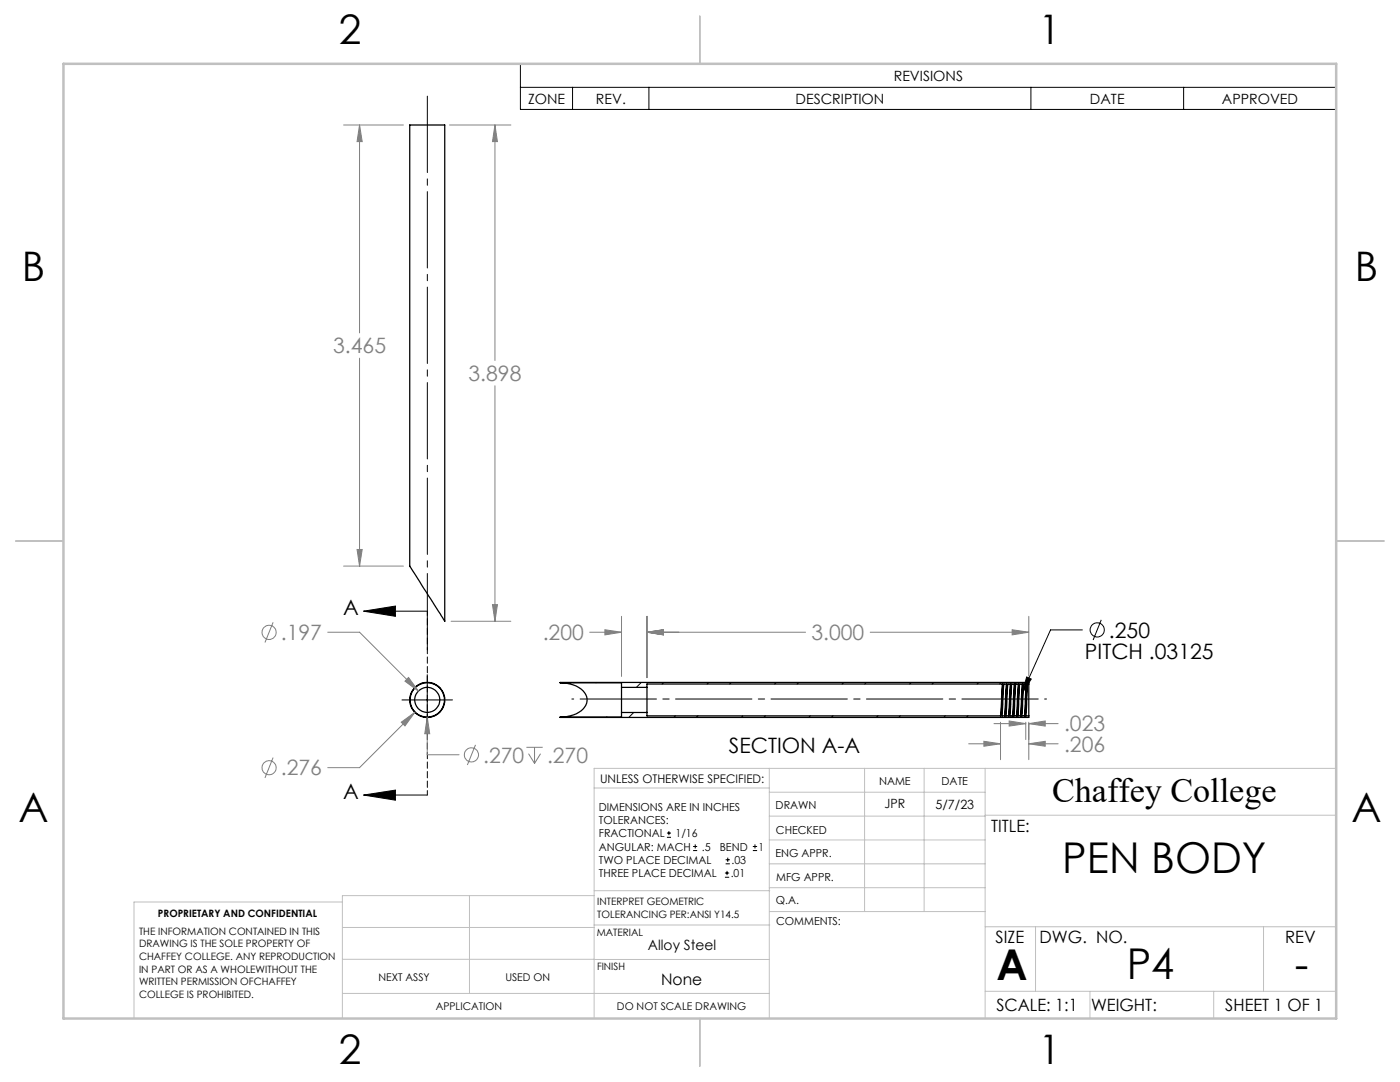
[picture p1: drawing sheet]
<svg xmlns="http://www.w3.org/2000/svg" width="279mm" height="216mm" viewBox="0 0 279 216" stroke-linecap="round" stroke-linejoin="round" font-family="sans-serif">
<g fill="none" stroke="#000" stroke-width=".25">
<path d="M81.8 24.9h7v99.1l-7-11zM111.8 136.2a5.3 5.3 0 0 1 5.3 2.8 2.99 2.99 0 0 1-2.1 3.5l-1.9 .5-1.3 .1M111.8 136.2h93.5v.3M111.8 136.2h12.2v1M124 137.2v5M124 137.2h5.1M129.1 137.2v5M200.1 136.5l.1 .2M200.1 136.5l-.4 6.3M200.1 136.5h-71v.7M200.2 136.7h.1M200.2 136.7l-.4 5.9"/>
<path d="M200.2 136.7l-.4 6M200.3 136.6l-.3 6.2M200.9 136.5l.1 .2M200.9 136.5h-.6l-.1 .2M200.9 136.5l-.4 6.3M201 136.7h.1M201 136.7l-.4 5.9M201 136.7l-.3 6M201.1 136.6l-.4 6.2M201.6 136.5h-.4l-.2 .2M201.6 136.5l.2 .2M201.6 136.5l-.3 6.3"/>
<path d="M201.8 136.7h.1M201.8 136.7l-.4 6M201.9 136.6l-.4 6.2M202.5 136.5l.1 .2M202.5 136.5h-.6l-.1 .2M202.5 136.5l-.4 6.3M202.6 136.7h.1M202.6 136.7l-.4 5.9M202.6 136.7l-.4 6M202.7 136.5l-.4 6.3M203.2 136.5l.1 .2M203.2 136.5h-.5l-.1 .2"/>
<path d="M203.2 136.5l-.4 6.3M203.3 136.7h.1M203.3 136.7l-.3 5.9M203.4 136.7l-.4 6M203.5 136.6l-.4 6.2M204 136.5l.2 .2M204 136.5h-.5l-.1 .2M204 136.5l-.3 6.3M204.2 136.7h.1M204.2 136.7l-.5 6M204.2 136.7l-.4 6M204.3 136.6l-.4 6.2"/>
<path d="M204.8 136.5h-.5l-.1 .2M204.8 136.5l.1 .2M204.8 136.5l-.4 6.3M204.9 136.7h.1M204.9 136.7l-.3 5.9M205 136.7l-.4 6M205.1 136.6l-.4 6.2M205.3 136.5h-.2l-.1 .2M205.3 136.5v6.3M124 142.2v.9h-12.2M124 142.2h5.1M129.1 142.2v.6h70.6l.1-.1"/>
<path d="M199.8 142.7h.1M199.8 142.6v.1M199.8 142.7l.2 .1M200.6 142.7l-.1 .1h-.5M200.6 142.7h.1M200.7 142.7v.1M201.4 142.7l-.1 .1h-.6M201.4 142.7h.1M201.4 142.7l.1 .1M202.1 142.7v.1h-.6M202.1 142.7h.1M202.2 142.6l-.1 .1"/>
<path d="M202.2 142.7l.1 .1M203 142.7l-.2 .1h-.5M203 142.7h.1M203 142.7l.1 .1M203.1 142.8h.6M203.7 142.7v.1M203.7 142.7h.1M203.8 142.7l.1 .1M204.5 142.7l-.1 .1h-.5M204.5 142.7h.1M204.5 142.6v.1M204.6 142.7l.1 .1"/>
<path d="M204.7 142.8h.6M205.3 142.8v.4l-93.5-.1"/>
<circle cx="85.3" cy="139.7" r="2.5"/>
<circle cx="85.3" cy="139.7" r="3.4"/>
<circle cx="85.3" cy="139.7" r="3.5"/>
</g>
<g fill="none" stroke="#000" stroke-width=".2">
<path d="M103.9 12.7h162.8v9.1h-162.8zM103.9 17.4h162.8M114.3 17.4v4.4M129.5 17.4v4.4M205.7 17.4v4.4M236.2 17.4v4.4M72.6 122l6.3-1.1v2.1zM72.6 122h12.7M80.2 139.7h10.1M85.3 134.6v10.1M114.5 136.2h-.1M119 136.2h-.1"/>
<path d="M128 136.2l-1 1M132.5 136.2l-.3 .3M141.5 136.2l-.4 .3M145.9 136.2l-.3 .3M154.9 136.2l-.3 .3M159.4 136.2l-.3 .3M168.4 136.2l-.3 .3M172.9 136.2l-.3 .3M181.9 136.2l-.4 .3M186.4 136.2l-.4 .3M195.3 136.2l-.3 .3M199.8 136.2l-.3 .3"/>
<path d="M204.9 135.1l.9 .4-1.8 2.8zM216 125.7h-6.3l-5.7 12.6M219.8 123.7l-1.6 4M72.6 158.6l6.3-.9v2zM72.6 158.6h12.7M112.1 143.1l-.1 .1M121.1 143.1l-.1 .1M126.5 142.2l-1 1M134.8 142.8l-.4 .4M139.3 142.8l-.4 .4M148.2 142.8l-.3 .4M152.8 142.8l-.4 .4"/>
<path d="M161.7 142.8l-.3 .4M166.2 142.8l-.3 .4M175.2 142.8l-.3 .4M179.7 142.8l-.3 .4M188.7 142.8l-.4 .4M193.1 142.8l-.3 .4M202.2 142.7l-.4 .5M133.1 167.1h.8M133.1 166.2h.8M133.5 165.8v.9M138.3 169.7h.8M138.3 168.9h.8"/>
<path d="M138.7 168.5v.8M144.7 175h.8M144.7 174.2h.8M144.8 172.4h.9M144.8 171.6h.9M145.1 173.8v.8M145.2 171.1v.9M150.2 169.7h.9M150.2 168.9h.9M150.7 168.5v.8"/>
<circle cx="219" cy="125.7" r="1.42"/>
</g>
<g fill="none" stroke="#808080" stroke-width=".2">
<path d="M68.6 24.9h11.9M71.8 24.9l.5 3.4h-1zM71.8 24.9v41.5M89.7 24.9h12.3M98.8 24.9l.5 3.4h-1zM98.8 24.9v47M71.8 71.5v41.5M98.8 77v47M68.6 113h11.9M71.3 109.6h1l-.5 3.4zM54.5 124.2l-1.6 4M65.4 126.2h6.4l11.7 11.7"/>
<path d="M81.5 135.2l2 2.7-2.7-2zM90 124h12M98.3 120.6h1l-.5 3.4zM117.7 126.2h6.3M120.7 125.7l3.3 .5-3.3 .5zM124 123v12M129.1 126.2l3.3-.5v1zM129.1 126.2h31.7M129.1 123v12.2M173.7 126.2h31.6M202 125.7l3.3 .5-3.3 .5zM205.3 123v11.9"/>
<path d="M54.5 151.2l-1.6 4M80.1 144.1l2.7-2-2 2.8zM82.8 142.1l-11 11.1h-6.4M85.3 143.1l.5 3.3h-1zM85.3 143.1v7.5h6.3M94.9 148.6l-1.6 4M105.1 149.1h3.2M105.5 150.4l1.2 1.9M106.7 149.1v3.2M107.9 150.4l-1.2 1.9M193.3 148.4h6.4M196.4 147.9l3.3 .5-3.3 .5z"/>
<path d="M198.4 144.4h6.3M199.7 144.1v7.5M201.4 143.9l3.3 .5-3.3 .5zM204.7 144.1v3.5M205.3 148.4l3.3-.5v1zM205.3 144.4l3.3-.5v1zM205.3 144.1v7.5M205.3 148.4h5.9M205.3 144.4h5.9"/>
<circle cx="53.7" cy="126.2" r="1.41"/>
<circle cx="53.7" cy="153.2" r="1.4"/>
<circle cx="94.1" cy="150.6" r="1.42"/>
</g>
<path d="M85.3 130.3v-111.7" fill="none" stroke="#000" stroke-width=".2" stroke-dasharray="15.2 1.3 1.3 1.3" stroke-dashoffset="-.6"/>
<path d="M208.9 139.5h-94.8" fill="none" stroke="#000" stroke-width=".2" stroke-dasharray="15.2 1.3 1.3 1.3" stroke-dashoffset="-1.6"/>
<path d="M85.3 121.9v36.7" fill="none" stroke="#000" stroke-width=".2" stroke-dasharray="1.3 .6" stroke-dashoffset=".4"/>
<g fill="none" stroke="#c0c0c0" stroke-width=".2">
<path d="M118.6 157.2h34.9M153.5 153.3v49.9M153.5 158.1h43.1M172.5 153.3v28.6M184.4 153.3v28.6M196.6 153.3v49.9M266.7 153.3h-148.1v49.9M68.3 180h-41.6v23.2M93.7 178.7v19.5M118.6 178.7h-50.3v24.5M118.6 177.7h35M153.5 167.6h43.1"/>
<path d="M153.5 162.8h43.1M153.5 172.4h43.1M153.5 177.1h43.1M196.6 162.7h70.1M68.3 198.2h85.2M68.3 191.4l85.2 .1M68.3 185.1h50.3M118.6 184.6h35M153.6 181.9h43M196.6 197.8h70.1M196.6 184.9h70.1M206.7 184.9v12.9"/>
<path d="M217.5 197.8v5.4M242.2 197.8v5.4M252.2 184.9v12.9"/>
</g>
<path d="M139.7 3.2v9.5M3.1 107.9h9.6M266.7 107.9h9.5M139.7 203.2v9.6" fill="none" stroke="#c0c0c0" stroke-width=".25"/>
<path d="M12.7 12.7h254v190.5h-254z" fill="none" stroke="#c0c0c0" stroke-width=".5"/>
<path d="M72.6 122l6.3-1.1v2.1zM72.6 158.6l6.3-.9v2zM204.9 135.1l.9 .4-1.8 2.8z" fill="#000"/>
<path d="M80.1 144.1l.7 .8 2-2.8zM81.5 135.2l-.7 .7 2.7 2zM85.3 143.1l-.5 3.3h1zM98.3 120.6h1l-.5 3.4zM98.8 24.9l.5 3.4h-1zM71.8 24.9l.5 3.4h-1zM71.3 109.6h1l-.5 3.4zM120.7 125.7l3.3 .5-3.3 .5zM129.1 126.2l3.3-.5v1zM129.1 126.2l3.3-.5v1zM202 125.7l3.3 .5-3.3 .5zM196.4 147.9l3.3 .5-3.3 .5zM205.3 148.4l3.3-.5v1zM205.3 144.4l3.3-.5v1zM201.4 143.9l3.3 .5-3.3 .5z" fill="#808080"/>
<g font-size="8.5">
<text x="212" y="174.2">PEN BODY</text>
<text x="198.9" y="195.5">A</text>
<text x="224.9" y="195.4">P4</text>
<text x="258.4" y="195.4">-</text>
</g>
<g font-size="8.1">
<text x="67.6" y="8.9">2</text>
<text x="207.3" y="8.9">1</text>
<text x="4.4" y="56.1">B</text>
<text x="270.4" y="56.1">B</text>
<text x="3.7" y="164.1">A</text>
<text x="269.7" y="164.1">A</text>
<text x="67.6" y="212.4">2</text>
<text x="207.3" y="212.4">1</text>
</g>
<text font-size="6.9" x="210" y="160.1">Chaffey College</text>
<g font-size="4.2" fill="#808080">
<text x="66.5" y="70.5">3.465</text>
<text x="93.5" y="76">3.898</text>
<text x="56" y="127.7">.197</text>
<text x="108.3" y="127.7">.200</text>
<text x="161.9" y="127.7">3.000</text>
<text x="212.4" y="150">.206</text>
<text x="212.4" y="146">.023</text>
<text x="56" y="154.7">.276</text>
<text x="96.4" y="152.2">.270</text>
<text x="109.2" y="152.2">.270</text>
</g>
<g font-size="4.2">
<text x="68.5" y="122.7">A</text>
<text x="216.5" y="131.4">PITCH .03125</text>
<text x="221.3" y="127.3">.250</text>
<text x="145.5" y="150.2">SECTION A-A</text>
<text x="68.5" y="159.4">A</text>
</g>
<g font-size="3.4">
<text x="197.8" y="166">TITLE:</text>
<text x="198.7" y="188.1">SIZE</text>
<text x="207.5" y="188.1">DWG. NO.</text>
<text x="256.5" y="188.2">REV</text>
<text x="198.8" y="201.7">SCALE: 1:1</text>
<text x="217.7" y="201.8">WEIGHT:</text>
<text x="244.5" y="201.7">SHEET 1 OF 1</text>
</g>
<text font-size="3.2" x="132" y="196.6">None</text>
<g font-size="2.8">
<text x="178.4" y="16.1">REVISIONS</text>
<text x="105.4" y="20.7">ZONE</text>
<text x="118.9" y="20.7">REV.</text>
<text x="158.8" y="20.7">DESCRIPTION</text>
<text x="217.5" y="20.7">DATE</text>
<text x="243.9" y="20.7">APPROVED</text>
<text x="129.3" y="189.5">Alloy Steel</text>
</g>
<g font-size="2.5">
<text x="176.5" y="161.3">JPR</text>
<text x="186.7" y="161.4">5/7/23</text>
</g>
<text font-size="2.4" x="119.8" y="156.2">UNLESS OTHERWISE SPECIFIED:</text>
<g font-size="2.2">
<text x="119.5" y="161.8">DIMENSIONS ARE IN INCHES</text>
<text x="154.8" y="161.4">DRAWN</text>
<text x="175.4" y="156.6">NAME</text>
<text x="187.9" y="156.7">DATE</text>
<text x="119.5" y="164.4">TOLERANCES:</text>
<text x="119.5" y="167.1">FRACTIONAL</text>
<text x="134.8" y="167.1">1/16</text>
<text x="154.9" y="166.3">CHECKED</text>
<text x="119.5" y="172.4">TWO PLACE DECIMAL</text>
<text x="119.5" y="169.7">ANGULAR: MACH</text>
<text x="140.1" y="169.7">.5</text>
<text x="143.6" y="169.7">BEND</text>
<text x="146" y="172.4">.03</text>
<text x="151.4" y="169.7">1</text>
<text x="154.8" y="171">ENG APPR.</text>
<text x="119.5" y="175">THREE PLACE DECIMAL</text>
<text x="145.8" y="175">.01</text>
<text x="154.9" y="175.7">MFG APPR.</text>
<text x="154.9" y="180.4">Q.A.</text>
<text x="154.9" y="184.6">COMMENTS:</text>
</g>
<g font-size="2.1">
<text x="75.5" y="195.7">NEXT ASSY</text>
<text x="100.9" y="195.7">USED ON</text>
<text x="86.9" y="201.5">APPLICATION</text>
<text x="123.1" y="201.6">DO NOT SCALE DRAWING</text>
</g>
<g font-size="2">
<text x="31.5" y="182.9">PROPRIETARY AND CONFIDENTIAL</text>
<text x="119.2" y="180.6">INTERPRET GEOMETRIC</text>
<text x="119.2" y="183.1">TOLERANCING PER:ANSI Y14.5</text>
<text x="27.8" y="186.5">THE INFORMATION CONTAINED IN THIS</text>
<text x="27.8" y="189">DRAWING IS THE SOLE PROPERTY OF</text>
<text x="27.8" y="191.6">CHAFFEY COLLEGE. ANY REPRODUCTION</text>
<text x="119.1" y="186.7">MATERIAL</text>
<text x="27.8" y="194.1">IN PART OR AS A WHOLEWITHOUT THE</text>
<text x="27.8" y="196.6">WRITTEN PERMISSION OFCHAFFEY</text>
<text x="119.1" y="193.5">FINISH</text>
<text x="27.8" y="199.1">COLLEGE IS PROHIBITED.</text>
</g>
</svg>
